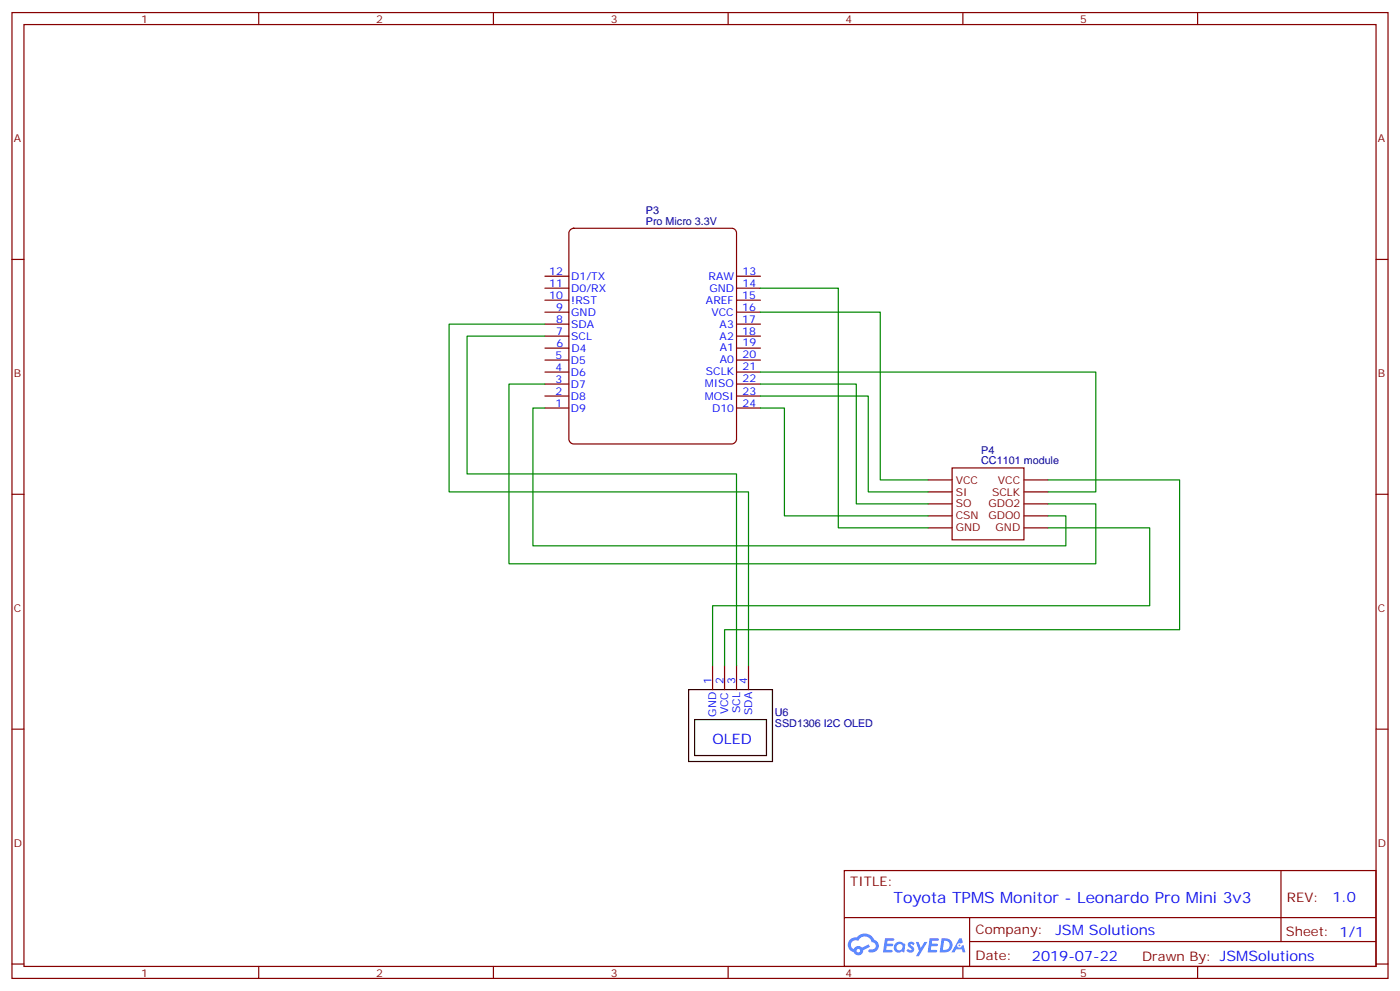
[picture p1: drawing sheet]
<svg xmlns="http://www.w3.org/2000/svg" width="412mm" height="292mm" viewBox="0 0 412 292" stroke-linecap="round" stroke-linejoin="round" font-family="sans-serif">
<g fill="none" stroke="#870000" stroke-width=".35">
<path d="M3.5 3.7h405.4v284.3h-405.4zM7.1 7.2h398.2v277.3h-398.2zM76.2 3.7v3.5M145.3 3.7v3.5M214.5 3.7v3.5M283.6 3.7v3.5M352.8 3.7v3.5M3.5 76.4h3.6M405.3 76.4h3.6M3.5 145.5h3.6M405.3 145.5h3.6M3.5 214.7h3.6"/>
<path d="M405.3 214.7h3.6M248.7 256.3h156.6v28.2h-156.6zM377.3 256.3v20.9M248.7 270.1h156.5M285.6 277.2h119.6M285.6 270.1v14.2M3.5 283.8h3.6M76.2 284.5v3.5M145.3 284.5v3.5M214.5 284.5v3.5M283.6 284.5v3.5M352.8 284.5v3.5"/>
<path d="M405.3 283.8h3.6"/>
</g>
<g fill="#5487ff">
<path d="M267.7 277.5a1.22 1.22 0 0 1 1.7 .2l-.4 .6a.47 .47 0 0 0-.3-.4 .47 .47 0 0 0-.5 .2l.1 .2a1.14 1.14 0 0 1 .8 1.8 1.14 1.14 0 0 1-1.9 0l-.2-.2 .5-.6 .7 .5a.29 .29 0 0 0 .3-.3 .29 .29 0 0 0-.2-.3 1.04 1.04 0 0 1-.6-1.7z"/>
<path d="M260.7 276.2h2.4l.3 .2-.2 .5-1.8 .1-.1 .8h1.5l.3 .4-.3 .4h-1.6l-.2 1.1h1.7l.2 .3-.2 .3-2.6 .1z"/>
<path d="M273.8 276.2h2.4l.3 .2-.1 .5-1.8 .1-.2 .8h1.6l.3 .4-.4 .4-1.6-.1-.1 1.1 1.7 .1 .2 .3-.2 .3-2.6 .1z"/>
<path d="M282.6 276.2h.7l.3 1.3-.6 .3a.69 .69 0 0 0-1 .3 .69 .69 0 0 0 .4 .9 .69 .69 0 0 0 .9-.6l.5-.2 .6 2.2h-.8l-.2-.9h-1.8l-.5 .9h-.8z"/>
<path d="M269.8 277.3h.8l.6 1.8 1.1-1.8h.9l-2.6 4.2h-.8l.9-1.5z"/>
<path d="M277.4 276.2l-.6 4.2h1.3a2.11 2.11 0 0 0 2.5-2.1 2.11 2.11 0 0 0-2.5-2.1zM278.1 277a1.39 1.39 0 0 1 1.7 1.4 1.39 1.39 0 0 1-1.8 1.2h-.3z"/>
<path d="M263.7 277.8a1.54 1.54 0 0 0-.1 2.2 1.54 1.54 0 0 0 2.2 .1l.6 .3 .3-2.3-.2-.3h-.4a1.49 1.49 0 0 0-2.4 0zM264 278.8a.94 .94 0 0 1 1.8 0 .94 .94 0 0 1-1.8 0z"/>
<path d="M250.4 276.6a2.18 2.18 0 0 0 1.1 3.7 1.44 1.44 0 0 0 1.6 .9 1.44 1.44 0 0 0 1.2-1.4l2-1.1-.5-.7-1.9 1a1.47 1.47 0 0 0-2.4 .4 1.39 1.39 0 0 1-.7-1.9 1.39 1.39 0 0 1 2-.5 2.12 2.12 0 0 1 2.2-1.3 2.12 2.12 0 0 1 1.9 1.7 1.14 1.14 0 0 1 1.1 1.4 1.14 1.14 0 0 1-1.7 .7 .43 .43 0 0 0-.5 .4 .43 .43 0 0 0 .4 .5 1.98 1.98 0 0 0 2.5-1.2 1.98 1.98 0 0 0-1.2-2.6 3.1 3.1 0 0 0-5.3-.6l-.9 .1zM252.3 279.9a.55 .55 0 0 1 1.1 0 .55 .55 0 0 1-1.1 0z"/>
<circle cx="282.6" cy="278.3" r=".26"/>
</g>
<path d="M167.9 67.8l1.1-.6h46.5a1.41 1.41 0 0 1 1.5 1.4v60.7a1.51 1.51 0 0 1-1.5 1.4h-46.5a1.51 1.51 0 0 1-1.4-1.4v-60.7z" fill="#fff" stroke="#800000" stroke-width=".35"/>
<g fill="none" stroke="#870000" stroke-width=".35">
<path d="M160.5 99h7.1M160.5 95.4h7.1M160.5 91.9h7.1M160.5 88.4h7.1M160.5 84.8h7.1M160.5 81.3h7.1M217 99h7M217 95.4h7M217 91.9h7M217 88.4h7M217 84.8h7M217 81.3h7"/>
<path d="M160.5 116.6h7.1M160.5 113.1h7.1M160.5 109.5h7.1M160.5 106h7.1M160.5 102.5h7.1M217 116.6h7M217 113.1h7M217 109.5h7M217 106h7M217 102.5h7M160.5 120.1h7.1M217 120.1h7"/>
<path d="M209.9 196v7M213.4 196v7M217 196v7M220.5 196v7"/>
</g>
<path d="M280.5 137.8h21.1v21.1h-21.1zM273.4 141.3h7.1M273.4 144.8h7.1M273.4 148.3h7.1M273.4 151.9h7.1M273.4 155.4h7.1M301.6 141.3h7.1M301.6 144.8h7.1M301.6 148.3h7.1M301.6 151.9h7.1M301.6 155.4h7.1" fill="none" stroke="#800000" stroke-width=".35"/>
<path d="M202.8 203h24.7v21.2h-24.7zM204.6 211.8h21.2v10.6h-21.2z" fill="none" stroke="#000" stroke-width=".35"/>
<path d="M160.5 95.4h-28.2v49.4h88.2v51.2M160.5 99h-22.9v40.5h79.4v56.5M224 91.9h35.3v49.4h14.1M224 84.8h22.9v70.6h26.5M160.5 113.1h-10.6v52.9h172.9v-17.7h-14.1M224 116.6h31.8v28.2h17.6M224 113.1h28.2v35.2h21.2M224 109.5h98.8v35.3h-14.1M160.5 120.1h-3.5v40.6h157v-8.8h-5.3M224 120.1h7.1v31.8h42.3M308.7 141.3h38.8v44.1h-134.1v10.6M308.7 155.4h30v22.9h-128.8v17.7" fill="none" stroke="#008700" stroke-width=".35"/>
<text font-size="4.6" fill="#00f" x="263.2" y="265.8">Toyota TPMS Monitor - Leonardo Pro Mini 3v3</text>
<g font-size="4.2" fill="#00f">
<text x="209.9" y="218.9">OLED</text>
<text x="392.5" y="265.6">1.0</text>
<text x="310.9" y="275.1">JSM Solutions</text>
<text x="304" y="282.9">2019-07-22</text>
</g>
<g font-size="3.9" fill="#800">
<text x="250.5" y="260.9">TITLE:</text>
<text x="379.1" y="265.6">REV:</text>
<text x="287.4" y="275.1">Company:</text>
<text x="378.7" y="275.7">Sheet: 1/1</text>
<text x="287.4" y="282.8">Date:</text>
<text x="336.4" y="282.8">Drawn By: JSMSolutions</text>
</g>
<g font-size="3.2" fill="#800">
<text x="41.6" y="6.7">1</text>
<text x="110.8" y="6.7">2</text>
<text x="179.9" y="6.7">3</text>
<text x="249.1" y="6.7">4</text>
<text x="318.2" y="6.7">5</text>
<text x="4.1" y="41.8">A</text>
<text x="405.9" y="41.8">A</text>
<text x="4.1" y="110.9">B</text>
<text x="405.9" y="110.9">B</text>
<text x="4.1" y="180.1">C</text>
<text x="405.9" y="180.1">C</text>
<text x="4.1" y="249.2">D</text>
<text x="405.9" y="249.2">D</text>
<text x="41.6" y="287.5">1</text>
<text x="110.8" y="287.5">2</text>
<text x="179.9" y="287.5">3</text>
<text x="249.1" y="287.5">4</text>
<text x="318.2" y="287.5">5</text>
</g>
<g font-size="3.2" fill="#000080">
<text x="190.2" y="63">P3</text>
<text x="190.2" y="66.1">Pro Micro 3.3V</text>
<text x="289" y="136.7">CC1101 module</text>
<text x="289" y="133.5">P4</text>
<text x="228.2" y="214">SSD1306 I2C OLED</text>
<text x="228.2" y="210.8">U6</text>
</g>
<g font-size="3.2" fill="#00f">
<text x="161.8" y="81">12</text>
<text x="168.3" y="82.4">D1/TX</text>
<text x="208.7" y="82.4">RAW</text>
<text x="218.7" y="81">13</text>
<text x="161.8" y="88">10</text>
<text x="161.8" y="84.5">11</text>
<text x="168.3" y="89.4">!RST</text>
<text x="168.3" y="85.9">D0/RX</text>
<text x="208" y="89.4">AREF</text>
<text x="209" y="85.9">GND</text>
<text x="218.6" y="88">15</text>
<text x="218.7" y="84.5">14</text>
<text x="163.8" y="95.1">8</text>
<text x="163.8" y="91.6">9</text>
<text x="168.3" y="93">GND</text>
<text x="209.6" y="93">VCC</text>
<text x="218.6" y="91.5">16</text>
<text x="218.6" y="95.1">17</text>
<text x="163.8" y="98.6">7</text>
<text x="168.3" y="100">SCL</text>
<text x="168.3" y="96.5">SDA</text>
<text x="212" y="96.5">A3</text>
<text x="212" y="100">A2</text>
<text x="218.6" y="98.6">18</text>
<text x="218.7" y="102">19</text>
<text x="163.7" y="105.7">5</text>
<text x="163.9" y="102.1">6</text>
<text x="168.2" y="107.1">D5</text>
<text x="168.4" y="103.5">D4</text>
<text x="212.1" y="103.4">A1</text>
<text x="212.1" y="106.9">A0</text>
<text x="218.7" y="105.5">20</text>
<text x="163.7" y="112.7">3</text>
<text x="163.7" y="109.2">4</text>
<text x="168.1" y="110.6">D6</text>
<text x="207.6" y="114">MISO</text>
<text x="207.9" y="110.5">SCLK</text>
<text x="218.7" y="109">21</text>
<text x="218.7" y="112.6">22</text>
<text x="163.7" y="119.8">1</text>
<text x="163.7" y="116.2">2</text>
<text x="168.1" y="117.7">D8</text>
<text x="168.1" y="114.1">D7</text>
<text x="207.6" y="117.7">MOSI</text>
<text x="218.7" y="116.2">23</text>
<text x="218.7" y="119.8">24</text>
<text x="168.1" y="121.2">D9</text>
<text x="209.8" y="121.2">D10</text>
<text x="209.5" y="201.3" transform="rotate(-90 209.5 201.3)">1</text>
<text x="213.1" y="201.3" transform="rotate(-90 213.1 201.3)">2</text>
<text x="216.6" y="201.3" transform="rotate(-90 216.6 201.3)">3</text>
<text x="220.1" y="201.3" transform="rotate(-90 220.1 201.3)">4</text>
<text x="218" y="209.9" transform="rotate(-90 218 209.9)">SCL</text>
<text x="211" y="211" transform="rotate(-90 211 211)">GND</text>
<text x="214.5" y="210.3" transform="rotate(-90 214.5 210.3)">VCC</text>
<text x="221.5" y="210.5" transform="rotate(-90 221.5 210.5)">SDA</text>
</g>
<g font-size="3.2" fill="#800000">
<text x="281.5" y="142.3">VCC</text>
<text x="294" y="142.3">VCC</text>
<text x="281.5" y="145.9">SI</text>
<text x="281.5" y="149.4">SO</text>
<text x="291.1" y="149.4">GDO2</text>
<text x="292.2" y="145.9">SCLK</text>
<text x="281.5" y="152.9">CSN</text>
<text x="291.1" y="152.9">GDO0</text>
<text x="281.5" y="156.5">GND</text>
<text x="293.3" y="156.5">GND</text>
</g>
</svg>
